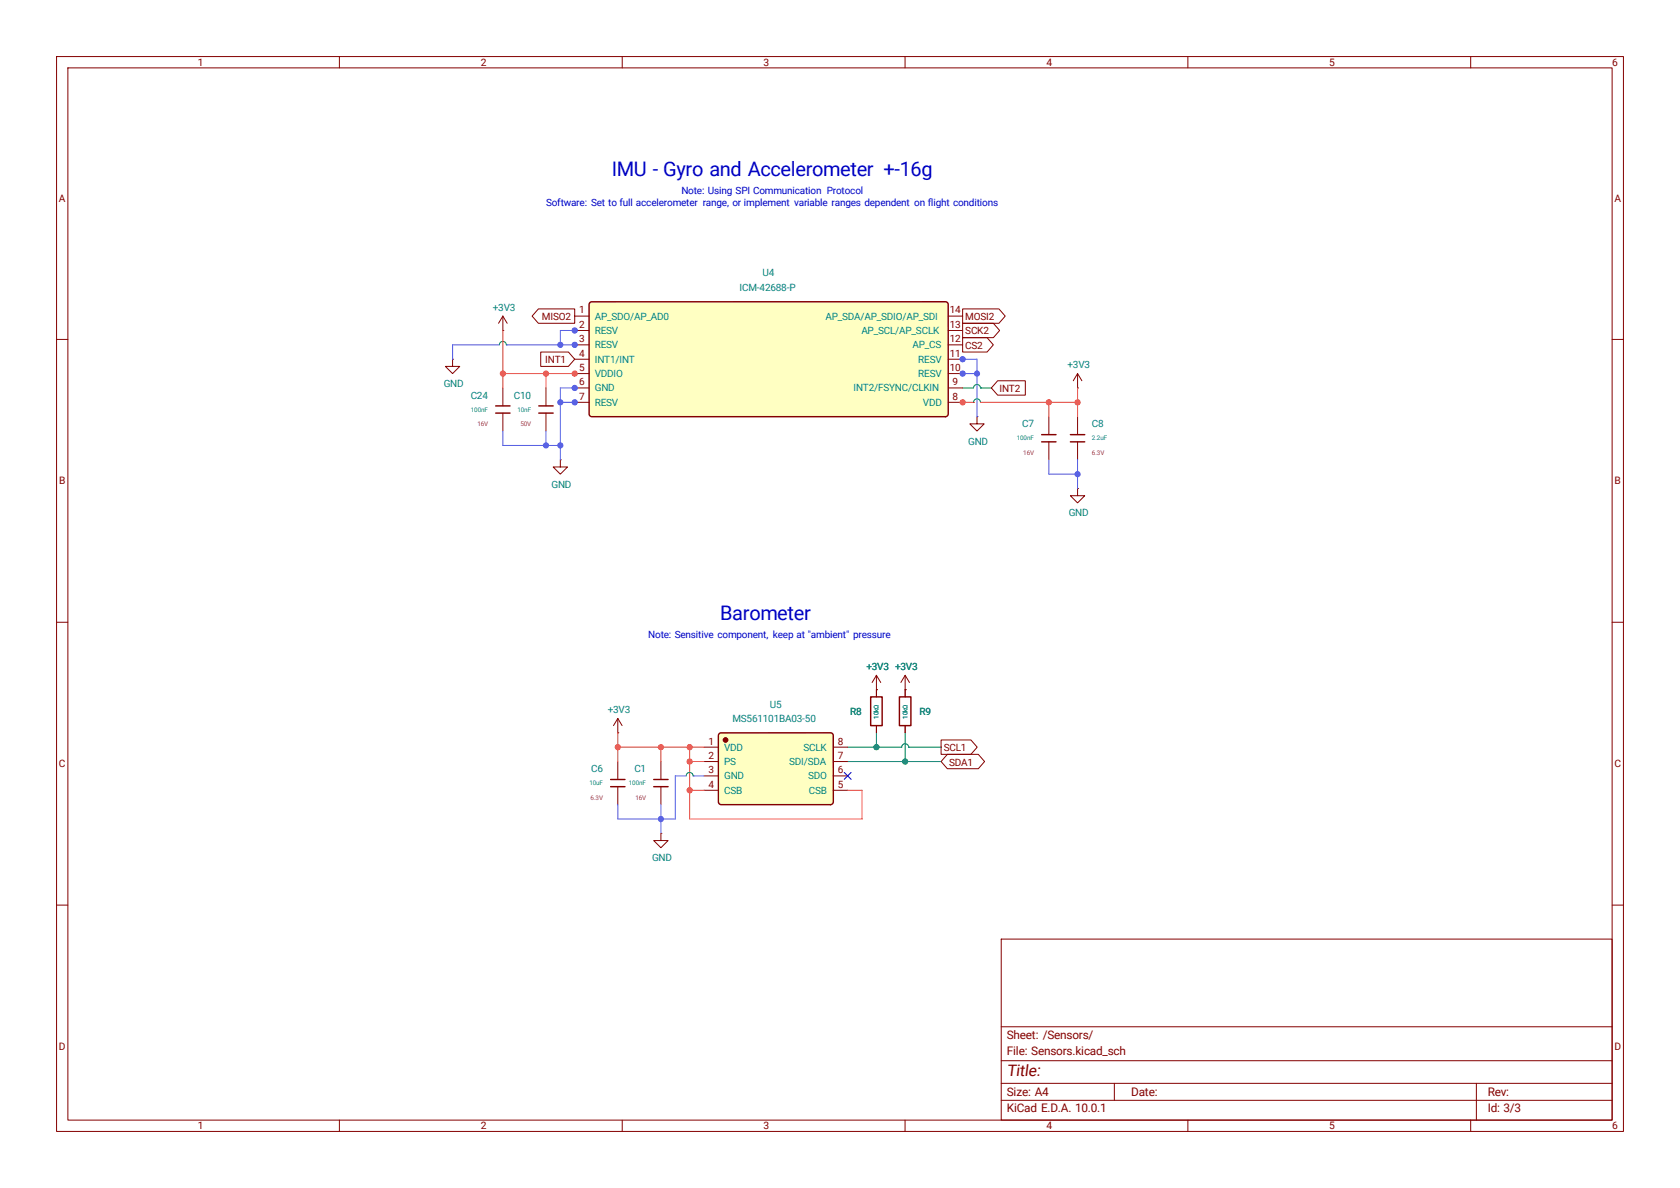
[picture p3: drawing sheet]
<svg xmlns="http://www.w3.org/2000/svg" width="297mm" height="210mm" viewBox="0 0 297 210" stroke-linecap="round" stroke-linejoin="round" font-family="sans-serif">
<g fill="none" stroke="#840000" stroke-width=".18">
<path d="M10 10h277v190h-277zM12 12h273v186h-273zM60 10v2M110 10v2M160 10v2M210 10v2M260 10v2M10 60h2M185.4 73.7v3.1M185.4 78.1v3.2M190.5 68.6h.1M190.5 66l-.8 1.3"/>
<path d="M190.5 66l.8 1.3M190.5 66v2.6M190.5 73.7v3.1M190.5 78.1v3.2M285 60h2M10 110h2M285 110h2M154.9 121.9v1.3M154.9 128.3v1.2M10 160h2M177 166h108v32h-108zM285 160h2"/>
<path d="M60 198v2M110 198v2M160 198v2M177 194.5h108M177 191.5h108M177 187.5h108M177 181.5h108M197 191.5v3M210 198v2M260 198v2M261 191.5v6.5"/>
</g>
<path d="M184.1 76.8h2.6M184.1 78.1h2.6M189.2 76.8h2.6M189.2 78.1h2.6M153.9 123.2h2.1v5.1h-2.1z" fill="none" stroke="#840000" stroke-width=".25"/>
<path d="M104.3 53.5l.2-.2 62.8 .1 .3 .3v19.5a.51 .51 0 0 1-.5 .5l-62.6-.1-.4-.3v-19.5z" fill="#ffffc2"/>
<path d="M104.3 53.5l.2-.2 62.8 .1 .3 .3v19.5a.51 .51 0 0 1-.5 .5l-62.6-.1-.4-.3v-19.5zM87.6 71.8h2.6M87.6 73h2.6M107.9 137.8h2.6M107.9 139.1h2.6M115.6 137.8h2.5M115.6 139.1h2.5" fill="none" stroke="#840000" stroke-width=".25"/>
<g fill="none" stroke="#840000" stroke-width=".18">
<path d="M88.9 58.4h.1M88.9 55.9v2.5M88.9 55.9l-.8 1.3M88.9 55.9l.8 1.3M101.6 55.9h2.5M101.6 58.4h2.5M167.6 55.9h2.6M167.6 58.4h2.6M80 63.5v1.3h1.3l-1.3 1.2-1.3-1.2h1.3M80 63.5h.1M88.9 68.6v3.2M88.9 73v3.2"/>
<path d="M101.6 61h2.5M101.6 63.5h2.5M101.6 66h2.5M101.6 68.6h2.5M101.6 71.1h2.5M167.6 61h2.6M167.6 63.5h2.6M167.6 66h2.6M167.6 68.6h2.6M167.6 71.1h2.6M172.7 73.7v1.2h1.3l-1.3 1.3-1.3-1.3h1.3M172.7 73.7h.1"/>
<path d="M190.5 86.4v1.2h1.3l-1.3 1.3-1.3-1.3h1.3M190.5 86.4h.1M109.2 134.6v3.2M109.2 139.1v3.1M116.8 134.6v3.2M116.8 139.1v3.1"/>
</g>
<path d="M127.1 129.7l.3-.2 19.7 .1 .2 .3v11.8a.51 .51 0 0 1-.5 .5h-19.6l-.2-.4v-11.8z" fill="#ffffc2"/>
<circle cx="128.3" cy="130.8" r=".38" fill="#840000" stroke="#840000" stroke-width=".25"/>
<path d="M95.2 71.8h2.6M95.2 73h2.6M127.1 129.7l.3-.2 19.7 .1 .2 .3v11.8a.51 .51 0 0 1-.5 .5h-19.6l-.2-.4v-11.8zM159 123.2h2v5.1h-2z" fill="none" stroke="#840000" stroke-width=".25"/>
<g fill="none" stroke="#840000" stroke-width=".18">
<path d="M95.2 54.6h6.4v2.6h-6.4l-1.1-1.3zM170.2 57.1h5.4l1.1 1.3-1.1 1.3h-5.4zM170.2 54.6h6.4l1.1 1.3-1.1 1.3h-6.4zM170.2 59.7h4.3l1.1 1.3-1.1 1.2h-4.3zM95.6 62.2h4.9l1.1 1.3-1.1 1.3h-4.9zM96.5 68.6v3.2M96.5 73v3.2M176.4 67.3h4.9v2.6h-4.9l-1.1-1.3zM99.1 81.3v1.3h1.2l-1.2 1.2-1.3-1.2h1.3M99.1 81.3h.1M154.9 119.4l-.7 1.3M154.9 119.4l.8 1.3"/>
<path d="M154.9 119.4v3.8M160 119.4v3.8M160 119.4l-.7 1.3M160 119.4l.8 1.3M109.2 129.5h.1M109.2 127l-.7 1.3M109.2 127l.8 1.3M109.2 127v2.5M124.5 132.1h2.5M124.5 134.6h2.5M124.5 137.2h2.5M124.5 139.7h2.5"/>
<path d="M147.3 132.1h2.6M147.3 134.6h2.6M147.3 137.2h2.6M147.3 139.7h2.6M154.9 121.9h.1M154.9 128.3v1.2M160 121.9h.1M160 128.3v1.2M166.4 130.8h5.2l1.2 1.3-1.2 1.3h-5.2zM167.5 133.3h5.5l1.1 1.3-1.1 1.3h-5.5l-1.1-1.3zM116.8 147.3v1.3h1.3l-1.3 1.3-1.2-1.3h1.2M116.8 147.3h.1"/>
</g>
<g fill="none" stroke="#008400" stroke-width=".18">
<path d="M101.6 58.4h.1M101.6 55.9h.1M170.2 58.4h.1M170.2 55.9h.1M88.3 61a.61 .61 0 0 1 .6-.6 .61 .61 0 0 1 .6 .6M101.6 68.6h.1M101.6 61h.1M101.6 63.5h.1M170.2 61h.1M170.2 63.5h.1M170.2 66h.1M170.2 68.6h1.9a.61 .61 0 0 1 .6-.6 .61 .61 0 0 1 .6 .6"/>
<path d="M172.1 71.1a.61 .61 0 0 1 .6-.6 .61 .61 0 0 1 .6 .6M173.3 68.6h.1M173.3 68.6h2M121.3 137.2a.61 .61 0 0 1 .6-.6 .61 .61 0 0 1 .6 .6M149.9 132.1h9.5a.61 .61 0 0 1 .6-.6 .61 .61 0 0 1 .6 .6M149.9 134.6h16.5M154.9 129.5v2.6M160 129.5v5.1M160.6 132.1h.1M160.6 132.1h5.8"/>
</g>
<g fill="none" stroke="#ff4337" stroke-width=".18">
<path d="M88.9 58.4v10.2M88.9 66h12.7M96.5 66v2.6M170.2 71.1h1.9M172.1 71.1h.1M173.3 71.1h17.2M185.4 71.1v2.6M190.5 68.6v5.1M109.2 132.1h15.3M109.2 129.5v5.1M116.8 132.1v2.5M121.9 132.1v12.7h30.5v-5.1h-2.5"/>
<path d="M121.9 139.7h2.6M121.9 134.6h2.6"/>
</g>
<g fill="none" stroke="#446cff" stroke-width=".18">
<path d="M101.6 58.4h-2.5v2.6M88.3 61h-8.3v2.5M88.9 76.2v2.5h10.2M89.5 61h.1M89.5 61h12.1M96.5 76.2v2.5M101.6 68.6h-2.5v12.7M170.2 66h2.5M170.2 63.5h2.5v10.2M185.4 81.3v2.5h5.1M190.5 81.3v5.1M121.3 137.2h-1.9v7.6h-10.2v-2.6"/>
<path d="M122.5 137.2h.1M122.5 137.2h2M116.8 142.2v5.1"/>
</g>
<path d="M99.1 71.1h2.5" fill="none" stroke="#3453ff" stroke-width=".18"/>
<path d="M149.3 136.6l1.2 1.2M150.5 136.6l-1.2 1.2" fill="none" stroke="#000084" stroke-width=".18"/>
<g fill="#3453ff" stroke="#3453ff" stroke-width=".18">
<circle cx="170.2" cy="63.5" r=".46"/>
<circle cx="170.2" cy="66" r=".46"/>
<circle cx="101.6" cy="61" r=".46"/>
<circle cx="101.6" cy="58.4" r=".46"/>
<circle cx="101.6" cy="68.6" r=".46"/>
<circle cx="101.6" cy="71.1" r=".46"/>
</g>
<g fill="#446cff" stroke="#446cff" stroke-width=".18">
<circle cx="172.7" cy="66" r=".46"/>
<circle cx="190.5" cy="83.8" r=".46"/>
<circle cx="99.1" cy="61" r=".46"/>
<circle cx="116.8" cy="144.8" r=".46"/>
<circle cx="99.1" cy="71.1" r=".46"/>
<circle cx="99.1" cy="78.7" r=".46"/>
<circle cx="96.5" cy="78.7" r=".46"/>
</g>
<g fill="#ff4337" stroke="#ff4337" stroke-width=".18">
<circle cx="170.2" cy="71.1" r=".46"/>
<circle cx="190.5" cy="71.1" r=".46"/>
<circle cx="185.4" cy="71.1" r=".46"/>
<circle cx="96.5" cy="66" r=".46"/>
<circle cx="88.9" cy="66" r=".46"/>
<circle cx="121.9" cy="134.6" r=".46"/>
<circle cx="121.9" cy="139.7" r=".46"/>
<circle cx="121.9" cy="132.1" r=".46"/>
<circle cx="116.8" cy="132.1" r=".46"/>
<circle cx="101.6" cy="66" r=".46"/>
<circle cx="109.2" cy="132.1" r=".46"/>
</g>
<g fill="#008400" stroke="#008400" stroke-width=".18">
<circle cx="154.9" cy="132.1" r=".46"/>
<circle cx="160" cy="134.6" r=".46"/>
</g>
<g font-size="3.5" fill="#0000c2">
<text x="108.1" y="31.1">IMU - Gyro and Accelerometer +-16g</text>
<text x="127.3" y="109.5">Barometer</text>
</g>
<text font-size="2.8" fill="#840000" x="178" y="190.3">Title:</text>
<g font-size="2.1" fill="#840000">
<text x="178" y="183.7">Sheet: /Sensors/</text>
<text x="178" y="186.4">File: Sensors.kicad_sch</text>
<text x="178" y="196.6">KiCad E.D.A. 10.0.1</text>
<text x="178" y="193.8">Size: A4</text>
<text x="200" y="193.8">Date:</text>
<text x="263" y="193.8">Rev:</text>
<text x="263" y="196.6">Id: 3/3</text>
</g>
<g font-size="1.8" fill="#840000">
<text x="35" y="11.6">1</text>
<text x="85" y="11.6">2</text>
<text x="135" y="11.6">3</text>
<text x="185" y="11.6">4</text>
<text x="235" y="11.6">5</text>
<text x="285" y="11.6">6</text>
<text x="10.4" y="35.6">A</text>
<text x="285.4" y="35.6">A</text>
<text x="95.8" y="56.6">MISO2</text>
<text x="102.4" y="55.4">1</text>
<text x="102.4" y="58">2</text>
<text x="167.9" y="58">13</text>
<text x="167.9" y="55.4">14</text>
<text x="170.7" y="59.1">SCK2</text>
<text x="170.7" y="56.6">MOSI2</text>
<text x="96.4" y="64.2">INT1</text>
<text x="102.4" y="60.5">3</text>
<text x="102.4" y="63">4</text>
<text x="102.4" y="65.6">5</text>
<text x="167.9" y="65.6">10</text>
<text x="167.9" y="63">11</text>
<text x="167.9" y="60.5">12</text>
<text x="170.7" y="61.7">CS2</text>
<text x="102.4" y="68.1">6</text>
<text x="102.4" y="70.7">7</text>
<text x="168.4" y="70.7">8</text>
<text x="168.4" y="68.1">9</text>
<text x="176.7" y="69.3">INT2</text>
<text x="10.4" y="85.6">B</text>
<text x="285.4" y="85.6">B</text>
<text x="125.2" y="131.6">1</text>
<text x="148.1" y="131.6">8</text>
<text x="10.4" y="135.6">C</text>
<text x="125.2" y="134.2">2</text>
<text x="125.2" y="136.7">3</text>
<text x="148.1" y="136.7">6</text>
<text x="148.1" y="134.2">7</text>
<text x="166.8" y="132.8">SCL1</text>
<text x="167.8" y="135.3">SDA1</text>
<text x="285.4" y="135.6">C</text>
<text x="125.2" y="139.2">4</text>
<text x="148.1" y="139.2">5</text>
<text x="10.4" y="185.6">D</text>
<text x="285.4" y="185.6">D</text>
<text x="35" y="199.6">1</text>
<text x="85" y="199.6">2</text>
<text x="135" y="199.6">3</text>
<text x="185" y="199.6">4</text>
<text x="235" y="199.6">5</text>
<text x="285" y="199.6">6</text>
</g>
<g font-size="1.8" fill="#0000c2">
<text x="120.5" y="34.3">Note: Using SPI Communication Protocol</text>
<text x="96.5" y="36.4">Software: Set to full accelerometer range, or implement variable ranges dependent on f</text>
<text x="164" y="36.4">light conditions</text>
<text x="114.6" y="112.8">Note: Sensitive component, keep at &quot;ambient&quot; pressure</text>
</g>
<g font-size="1.8" fill="#008484">
<text x="130.7" y="51.4">ICM-42688-P</text>
<text x="134.8" y="48.9">U4</text>
<text x="87.1" y="55">+3V3</text>
<text x="105.2" y="56.5">AP_SDO/AP_AD0</text>
<text x="105.2" y="59">RESV</text>
<text x="145.9" y="56.5">AP_SDA/AP_SDIO/AP_SDI</text>
<text x="152.3" y="59">AP_SCL/AP_SCLK</text>
<text x="105.2" y="61.6">RESV</text>
<text x="105.2" y="64.1">INT1/INT</text>
<text x="161.3" y="61.6">AP_CS</text>
<text x="162.3" y="64.1">RESV</text>
<text x="188.7" y="65.1">+3V3</text>
<text x="78.4" y="68.4">GND</text>
<text x="83.2" y="70.5">C24</text>
<text x="90.8" y="70.5">C10</text>
<text x="105.2" y="66.7">VDDIO</text>
<text x="105.2" y="69.2">GND</text>
<text x="105.2" y="71.7">RESV</text>
<text x="150.9" y="69.2">INT2/FSYNC/CLKIN</text>
<text x="162.3" y="66.7">RESV</text>
<text x="163.2" y="71.7">VDD</text>
<text x="180.7" y="75.5">C7</text>
<text x="193" y="75.5">C8</text>
<text x="171.2" y="78.6">GND</text>
<text x="97.5" y="86.2">GND</text>
<text x="188.9" y="91.3">GND</text>
<text x="153.2" y="118.5">+3V3 +3V3</text>
<text x="136.1" y="125.1">U5</text>
<text x="107.4" y="126.1">+3V3</text>
<text x="129.5" y="127.6">MS561101BA03-50</text>
<text x="150.3" y="126.3">R8</text>
<text x="162.6" y="126.3">R9</text>
<text x="104.5" y="136.5">C6</text>
<text x="112.1" y="136.5">C1</text>
<text x="128" y="132.7">VDD</text>
<text x="128" y="135.2">PS</text>
<text x="128" y="137.8">GND</text>
<text x="139.5" y="135.2">SDI/SDA</text>
<text x="142" y="132.7">SCLK</text>
<text x="142.9" y="137.8">SDO</text>
<text x="128" y="140.3">CSB</text>
<text x="143" y="140.3">CSB</text>
<text x="115.3" y="152.3">GND</text>
</g>
<g font-size="1.1" fill="#008484">
<text x="83.2" y="72.8">100nF</text>
<text x="91.5" y="72.8">10nF</text>
<text x="179.8" y="77.9">100nF</text>
<text x="193" y="77.9">2.2uF</text>
<text x="155.3" y="127" transform="rotate(-90 155.3 127)">10kΩ</text>
<text x="160.4" y="127" transform="rotate(-90 160.4 127)">10kΩ</text>
<text x="104.2" y="138.8">10uF</text>
<text x="111.2" y="138.8">100nF</text>
</g>
<g font-size="1.1" fill="#840084">
<text x="84.4" y="75.3">16V</text>
<text x="92" y="75.3">50V</text>
<text x="180.9" y="80.4">16V</text>
<text x="193" y="80.4">6.3V</text>
<text x="104.4" y="141.4">6.3V</text>
<text x="112.3" y="141.4">16V</text>
</g>
</svg>
